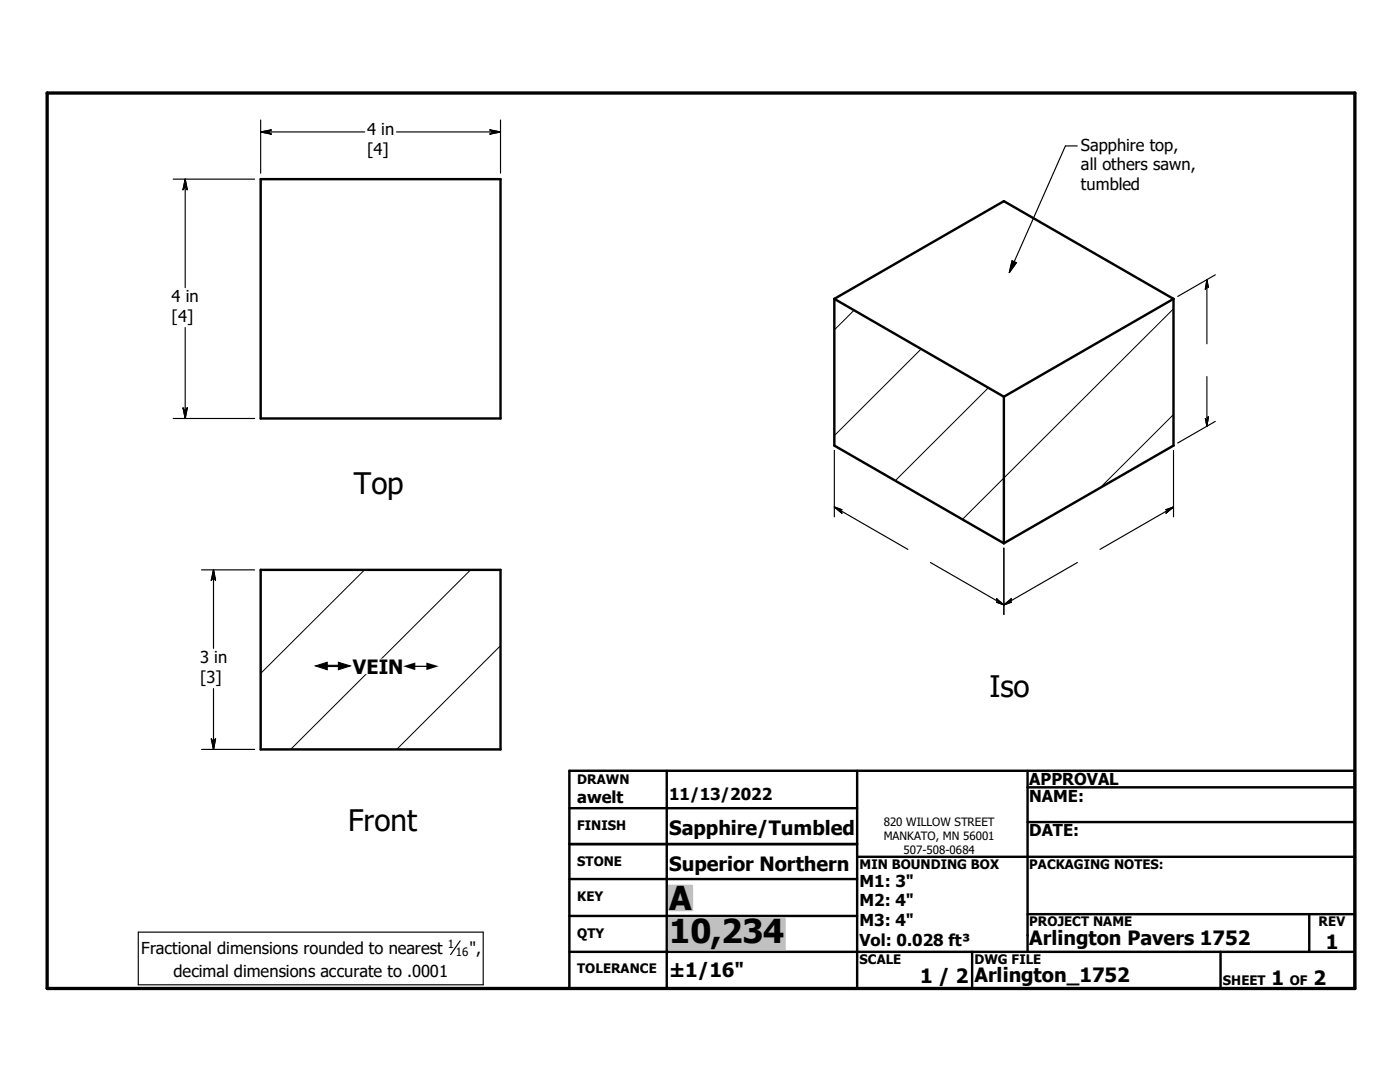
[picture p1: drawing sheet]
<svg xmlns="http://www.w3.org/2000/svg" width="279mm" height="216mm" viewBox="0 0 279 216" stroke-linecap="round" stroke-linejoin="round" font-family="sans-serif">
<g fill="none" stroke="#000" stroke-width=".48">
<path d="M52 35.7h47.9v47.8h-47.9zM166.5 59.6v29.3l33.8 19.5M166.5 59.6l33.8 19.6M166.5 59.6l33.8-19.5 33.9 19.5M234.2 59.6v29.3l-33.9 19.5M234.2 59.6l-33.9 19.6M200.3 79.2v29.2M52 113.7h47.9v35.8h-47.9zM113.6 153.8h156.8v43.4h-156.8zM133.1 153.8v43.4M171.1 153.8v43.4M205.1 157.1h65.3"/>
<path d="M205.1 153.8v36.1M113.6 175.4h57.5M113.6 161.3h57.5M113.6 168.4h57.5M171.1 171h99.3M205.1 164h65.3M113.6 182.8h57.5M113.6 189.9h156.8M194 189.9v7.3M205.1 182.4h65.3M243.6 189.9v7.3M261.3 182.4v7.5"/>
</g>
<path d="M170.4 61.9l-3.9 3.9M183.8 69.6l-17.3 17.3M197.3 77.4l-18.6 18.5M234.2 61.6l-42.1 42M234.2 82.7l-14.7 14.6M72.7 113.7l-20.7 20.7M93.9 113.7l-35.9 35.8M99.9 128.8l-20.7 20.7" fill="none" stroke="#000" stroke-width=".2"/>
<path d="M9.4 18.6h261v178.6h-261z" fill="none" stroke="#000" stroke-width=".66"/>
<g fill="#c0c0c0" stroke="#c0c0c0" stroke-width=".48">
<path d="M133.5 183.3h23.1v6.1z"/>
<path d="M133.5 183.3l23.1 6.1h-23.1z"/>
<path d="M133.5 176.8h4.6v4.8z"/>
<path d="M133.5 176.8l4.6 4.8h-4.6z"/>
</g>
<g fill="none" stroke="#000" stroke-width=".23">
<path d="M34.6 35.7h16.2M37 37.1h.1M37 35.7v21.7M37 35.7l.4 2.2-.4-.8M37 35.7l-.5 2.2 .5-.8M52 26.3h20.8M52 26.3l2.1-.4-.7 .4M52 26.3l2.1 .5-.7-.5M52 23.9v10.7M53.4 26.3h.1M79.1 26.3h20.8M98.5 26.3h.1"/>
<path d="M98.5 26.3l-.7 .5 2.1-.5M98.5 26.3l-.7-.4 2.1 .4M99.9 23.9v10.7M215 29.1h-2.4l-11.2 25.3M202 52l.8 .4-1.4 2zM240.9 56.9h.1M240.9 55.8v12.8M240.9 55.8l.2 1.6-.2-.5M240.9 55.8l-.3 1.9 .3-.8M242.5 54.8l-7.5 4.4M37 65.3v18.2M240.9 75.1v10"/>
<path d="M34.6 83.5h16.2M37 82.1h.1M37 82.1l-.5-.7 .5 2.1M37 82.1l.4-.7-.4 2.1M166.5 89.9v13.2M234.2 89.9v13.2M240.9 83.9h.1M240.9 83.9l-.3-.4 .3 1.6M240.9 83.9l.2-.7-.2 1.9M242.5 84.1l-7.5 4.3M40.2 113.7h10.6M42.6 115.1h.1"/>
<path d="M42.6 113.7v15.7M42.6 113.7l.4 2.1-.4-.7M42.6 113.7l-.4 2.1 .4-.7M166.5 101.2l14.7 8.4M166.5 101.2l1.5 .5h-.5M166.5 101.2l1.5 1.2-.5-.7M167.5 101.7h.1M185.7 112.2l14.6 8.5M200.3 109.4v13.2M215 112.2l-14.7 8.5M233.2 101.7h.1M234.2 101.2l-14.7 8.4"/>
<path d="M234.2 101.2l-1.5 1.2 .5-.7M234.2 101.2l-1.5 .5h.5M42.6 137.4v12.1M199.4 120.1h.1M199.4 120.1l-.5 .1 1.4 .5M199.4 120.1l-.5-.6 1.4 1.2M201.3 120.1h.1M201.3 120.1l.5-.6-1.5 1.2M201.3 120.1l.5 .1-1.5 .5M40.2 149.5h10.6M42.6 148.2h.1M42.6 148.2l-.4-.8 .4 2.1"/>
<path d="M42.6 148.2l.4-.8-.4 2.1M27.6 186h68.8v10.5h-68.8zM91.8 187.7l-1.9 2.8"/>
</g>
<g fill="#000" stroke="#000" stroke-width=".23">
<path d="M37 35.7l.4 2.2-.4-.8zM37 35.7v1.4l-.5 .8zM37 37.1l-.5 .8zM52 26.3l2.1-.4-.7 .4zM52 26.3h1.4l.7 .5zM53.4 26.3l.7 .5zM97.8 26.8l.7-.5h1.4zM97.8 25.9l2.1 .4h-1.4zM97.8 25.9l.7 .4zM202 52l.8 .4-1.4 2zM240.9 55.8l.2 1.6-.2-.5zM240.9 55.8v1.1l-.3 .8z"/>
<path d="M240.9 56.9l-.3 .8zM36.5 81.4l.5 .7v1.4zM37.4 81.4l-.4 2.1v-1.4zM37.4 81.4l-.4 .7zM240.6 83.5l.3 .4v1.2zM241.1 83.2l-.2 1.9v-1.2zM241.1 83.2l-.2 .7zM42.6 113.7l.4 2.1-.4-.7zM42.6 113.7v1.4l-.4 .7zM42.6 115.1l-.4 .7zM166.5 101.2l1.5 .5h-.5zM166.5 101.2l1 .5 .5 .7z"/>
<path d="M167.5 101.7l.5 .7zM233.2 101.7l1-.5-1.5 1.2zM232.7 101.7l1.5-.5-1 .5zM232.7 101.7h.5zM198.9 120.2l.5-.1 .9 .6zM198.9 119.5l1.4 1.2-.9-.6zM198.9 119.5l.5 .6zM200.3 120.7l1.5-1.2-.5 .6zM200.3 120.7l1-.6 .5 .1zM201.3 120.1l.5 .1zM42.2 147.4l.4 .8v1.3zM43 147.4l-.4 2.1v-1.3z"/>
<path d="M43 147.4l-.4 .8z"/>
</g>
<g fill="#fff" stroke="#fff" stroke-width=".23">
<path d="M63 131.5h25v2.9z"/>
<path d="M63 131.5l25 2.9h-25z"/>
</g>
<g font-size="6.6">
<text x="133.6" y="181.6">A</text>
<text x="133.6" y="188.2">10,234</text>
</g>
<g font-size="5.9">
<text x="70.6" y="98.6">Top</text>
<text x="197.5" y="139.1">Iso</text>
<text x="69.5" y="165.8">Front</text>
</g>
<g font-size="3.9">
<text x="70.4" y="134.4">VEIN</text>
<text x="133.6" y="166.7">Sapphire/Tumbled</text>
<text x="133.6" y="173.8">Superior Northern</text>
<text x="205.4" y="188.6">Arlington Pavers 1752</text>
<text x="264.6" y="189.3">1</text>
<text x="133.6" y="194.9">±1/16&quot;</text>
<text x="183.6" y="196.1">1 / 2</text>
<text x="194.5" y="195.9">Arlington_1752</text>
<text x="253.8" y="196.6">1</text>
<text x="262.1" y="196.6">2</text>
</g>
<g font-size="3.3">
<text x="73.3" y="27">4 in</text>
<text x="73.3" y="31">[4]</text>
<text x="215.7" y="30.1">Sapphire top,</text>
<text x="215.7" y="34">all others sawn,</text>
<text x="215.7" y="37.9">tumbled</text>
<text x="34.2" y="60.3">4 in</text>
<text x="34.2" y="64.3">[4]</text>
<text x="39.9" y="132.3">3 in</text>
<text x="39.9" y="136.3">[3]</text>
<text x="115.2" y="160.2">awelt</text>
<text x="133.6" y="159.7">11/13/2022</text>
<text x="205.4" y="156.7">APPROVAL</text>
<text x="205.4" y="159.9">NAME:</text>
<text x="205.4" y="166.9">DATE:</text>
<text x="171.5" y="176.9">M1: 3&quot;</text>
<text x="171.5" y="180.8">M2: 4&quot;</text>
<text x="171.5" y="184.8">M3: 4&quot;</text>
<text x="28.2" y="190.3">Fractional dimensions rounded to nearest</text>
<text x="93.7" y="190.3">&quot;,</text>
<text x="171.5" y="188.7">Vol: 0.028 ft³</text>
<text x="34.6" y="195">decimal dimensions accurate to .0001</text>
</g>
<g font-size="3.1">
<text x="62.9" y="134.4">#</text>
<text x="80.5" y="134.4">#</text>
</g>
<g font-size="2.6">
<text x="115.2" y="156.4">DRAWN</text>
<text x="115.2" y="165.6">FINISH</text>
<text x="115.2" y="172.8">STONE</text>
<text x="171.5" y="173.4">MIN BOUNDING BOX</text>
<text x="205.4" y="173.4">PACKAGING NOTES:</text>
<text x="115.2" y="179.9">KEY</text>
<text x="205.4" y="184.8">PROJECT NAME</text>
<text x="263.1" y="184.8">REV</text>
<text x="115.2" y="187.1">QTY</text>
<text x="115.2" y="194.2">TOLERANCE</text>
<text x="171.5" y="192.4">SCALE</text>
<text x="194.5" y="192.4">DWG FILE</text>
<text x="244.1" y="196.6">SHEET</text>
<text x="257.4" y="196.6">OF</text>
</g>
<g font-size="2.3">
<text x="176.4" y="164.8">820 WILLOW STREET</text>
<text x="176.4" y="167.6">MANKATO, MN 56001</text>
<text x="180.3" y="170.3">507-508-0684</text>
<text x="89.4" y="189.1">1</text>
<text x="91" y="190.8">16</text>
</g>
</svg>
